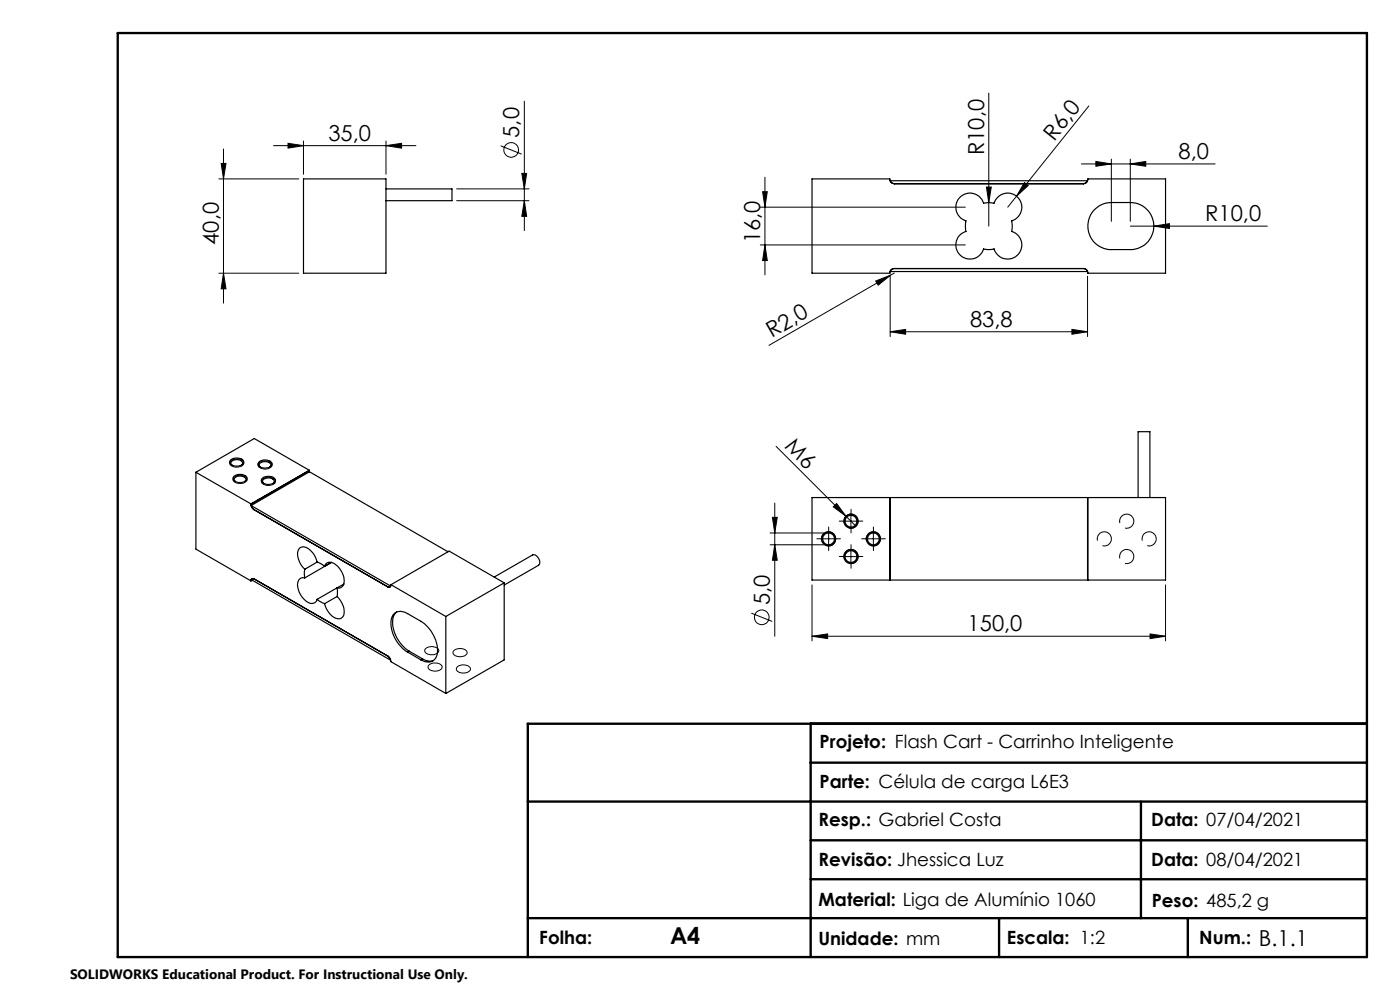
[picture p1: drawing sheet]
<svg xmlns="http://www.w3.org/2000/svg" width="297mm" height="210mm" viewBox="0 0 297 210" stroke-linecap="round" stroke-linejoin="round" font-family="sans-serif">
<g fill="none" stroke="#000" stroke-width=".21">
<path d="M209.8 19.7v28.3M46.4 38h17M46.9 34.7h1l-.5 3.3zM47.4 31.6v32.7M58 30.9h30.2M61.1 30.4l3.3 .5-3.3 .5zM64.4 29.9v7.1M81.9 30.9l3.3-.5v1zM81.9 29.9v7.1M106.2 30.9l4.5 1.8M110.7 36.8h1l-.5 3.3zM111.2 21.5v27.4"/>
<path d="M162.3 37.6v20.7M209.3 39.7h1l-.5 3.3zM217.3 38.7l.8 .7-2.4 2.2zM229.4 34.8h28.4M231 22.5l-15.3 19.1M232.5 34.2l3.3 .6-3.3 .5zM235.8 33.8v13.1M239.8 34.8l3.3-.6v1.1zM239.8 33.8v13.1M46.4 58h17M47.4 58l.5 3.3h-1zM96.9 40.1h15.3"/>
<path d="M96.9 42.6h15.3M111.2 42.6l.5 3.3h-1zM161.3 43.9h43.5M161.3 52h43.5M161.8 40.7h1l-.5 3.2zM162.3 52l.5 3.3h-1zM185.8 59.6l3.1-1.2-2.6 2.1zM188.8 58.6v12.8M188.9 58.4l-25.8 14.9M189.7 57.9l-.8 .5M215.7 41.6l-1.9 2.3M230.7 58.6v12.8"/>
<path d="M239.8 48h29.1M244.8 48l3.3-.6v1.1zM188.8 70.4l3.3-.5v1zM188.8 70.4h41.9M227.4 69.9l3.3 .5-3.3 .5zM49 97.7a2 2 0 0 1 2.7 .4 1.54 1.54 0 0 1-2.3 .8l-.2-.1a.62 .62 0 0 1-.5-.5 .62 .62 0 0 1 .3-.6zM55 98.1a1.9 1.9 0 0 1 2.7 .5 1.64 1.64 0 0 1-2.5 .6h-.1a.6 .6 0 0 1-.1-1.1zM164.6 94.7l14.9 14.8M49.6 101.3a1.93 1.93 0 0 1 2.8 .3 1.63 1.63 0 0 1-2.4 .8l-.1-.1a.62 .62 0 0 1-.3-1zM55.5 101.8a1.93 1.93 0 0 1 2.9 .2 1.41 1.41 0 0 1-1.9 .9l-.5-.1a.75 .75 0 0 1-.5-1zM163.4 113.1h11.4M163.4 115.6h11.4"/>
<path d="M163.9 109.7h1l-.5 3.4zM164.4 115.6l.5 3.2h-1zM164.4 106.7v28.3M174.3 114.7a1.49 1.49 0 0 1 1.4-1.9 1.49 1.49 0 0 1 1.6 1.6 1.49 1.49 0 0 1-1.9 1.3M174.5 114.3h2.5M175.8 113.1v2.5M177.5 106.8l2 2.7-2.7-2zM179.1 118.5a1.51 1.51 0 0 1 1.3-1.9 1.51 1.51 0 0 1 1.6 1.6 1.51 1.51 0 0 1-1.9 1.3M179.1 110.9a1.51 1.51 0 0 1 1.3-1.9 1.51 1.51 0 0 1 1.6 1.7 1.51 1.51 0 0 1-1.9 1.3M179.3 118.1h2.5M179.3 110.6h2.5M179.5 109.5l2.1 2.1"/>
<path d="M180.5 109.3v2.5M180.5 116.8v2.5M183.8 114.7a1.49 1.49 0 0 1 1.3-1.9 1.49 1.49 0 0 1 1.7 1.6 1.49 1.49 0 0 1-1.9 1.3M184 114.3h2.5M185.3 113.1v2.5M232.8 114.7a1.49 1.49 0 0 1 1.3-1.9 1.49 1.49 0 0 1 1.7 1.6 1.49 1.49 0 0 1-1.9 1.3M237.6 118.5a1.51 1.51 0 0 1 1.3-2 1.51 1.51 0 0 1 1.6 1.7 1.51 1.51 0 0 1-1.8 1.3M237.6 110.9a1.51 1.51 0 0 1 1.3-1.9 1.51 1.51 0 0 1 1.6 1.6 1.51 1.51 0 0 1-1.8 1.4M242.3 114.7a1.49 1.49 0 0 1 1.3-1.9 1.49 1.49 0 0 1 1.6 1.6 1.49 1.49 0 0 1-1.8 1.3M90.3 137.5a1.94 1.94 0 0 1 2.8 .5 1.55 1.55 0 0 1-2.2 .8l-.7-.5a.57 .57 0 0 1 .1-.8zM96.3 138a1.89 1.89 0 0 1 2.8 .4 1.54 1.54 0 0 1-2.3 .8l-.5-.3a.55 .55 0 0 1 0-.9zM159.4 130.1l4.4 1.7"/>
<path d="M172.3 135l3.3-.5v1zM172.3 124.1v11.9M172.3 135h75M244 134.5l3.3 .5-3.3 .5zM247.3 124.1v11.9M91.1 141a1.94 1.94 0 0 1 2.7 .4 1.6 1.6 0 0 1-2.3 .8l-.6-.3a.61 .61 0 0 1 .2-.9zM97 141.5a1.97 1.97 0 0 1 2.8 .2 1.2 1.2 0 0 1-1.6 1.1l-.9-.3a.62 .62 0 0 1-.3-1z"/>
<circle cx="108.4" cy="31.8" r="1.55"/>
<circle cx="161.6" cy="130.9" r="1.55"/>
</g>
<path d="M25 7h265v196h-265zM172 153.5v49.5M290 153.5h-178v49.5M112 170h178M172 178.3h118M172 161.8h118M242 170v24.8M112 194.8h178M172 186.5h118M211.9 194.8v8.2M252 194.8v8.2" fill="none" stroke="#000" stroke-width=".5"/>
<g fill="none" stroke="#000" stroke-width=".21" stroke-dasharray="15.2 1.3 1.3 1.3">
<path d="M174.5 114.3h-1.2M175.8 113v-1.2M175.8 115.5v1.3M177 114.3h1.3M179.3 118h-1.3M179.3 110.5h-1.3M180.5 116.8v-1.3M180.5 119.3v1.2M180.5 109.3v-1.3M180.5 111.8v1.2M181.8 118h1.2M181.8 110.5h1.2"/>
<path d="M184 114.3h-1.2M185.3 113v-1.2M185.3 115.5v1.3M186.5 114.3h1.3"/>
</g>
<g fill="#000">
<path d="M185.8 59.6l3.1-1.2-2.6 2.1zM209.3 39.7h1l-.5 3.3zM217.3 38.7l.8 .7-2.4 2.2zM244.8 48l3.3-.6v1.1zM177.5 106.8l2 2.7-2.7-2z"/>
<path d="M47.4 58l.5 3.3h-1zM46.9 34.7h1l-.5 3.3z"/>
<path d="M161.8 40.7h1l-.5 3.2zM162.3 52l.5 3.3h-1zM110.7 36.8h1l-.5 3.3zM111.2 42.6l.5 3.3h-1zM163.9 109.7h1l-.5 3.4zM164.4 115.6l.5 3.2h-1z"/>
<path d="M188.8 70.4l3.3-.5v1zM227.4 69.9l3.3 .5-3.3 .5zM232.5 34.2l3.3 .6-3.3 .5zM239.8 34.8l3.3-.6v1.1zM61.1 30.4l3.3 .5-3.3 .5zM81.9 30.9l3.3-.5v1zM172.3 135l3.3-.5v1zM244 134.5l3.3 .5-3.3 .5z"/>
</g>
<g fill="none" stroke="#000" stroke-width=".25">
<path d="M64.4 38h17.5v20h-17.5zM189.7 39a.97 .97 0 0 1-.9-1h-16.5v20h16.5a.99 .99 0 0 1 .9-1M189.7 39a.97 .97 0 0 1-.9-.7h41.9a.97 .97 0 0 1-.9 .7M189.7 39h40.1M229.8 39a.97 .97 0 0 0 1-1h16.5v20h-16.5a.99 .99 0 0 0-1-1M81.9 40.1h14v2.5h-14M189.7 57a.97 .97 0 0 0-.9 .6h41.9a.97 .97 0 0 0-.9-.6M189.7 57h40.1M203.8 41.7a3 3 0 0 1 4.9 1.4h2.2a3 3 0 0 1 5-1.3 3 3 0 0 1-1.3 5v2.3a3 3 0 0 1 1.3 5 3 3 0 0 1-5-1.3l-.9 .1-1.3-.1a3 3 0 0 1-5 1.3 3 3 0 0 1 1.2-5l-.1-1.1 .1-1.2a3 3 0 0 1-1.1-5.1zM232.3 44.3l.9-.6 1.5-.6 5.1-.1a5 5 0 0 1 5 5 5 5 0 0 1-5 4.9h-4a5 5 0 0 1-4.7-3.1 5 5 0 0 1 1.2-5.5zM48.8 97.7a1.97 1.97 0 0 1 2.9 .2 1.02 1.02 0 0 1-1.2 1 1.31 1.31 0 0 1-1.7-1zM49.2 98.7a.67 .67 0 0 1-.1-.8 .67 .67 0 0 1 .7-.4 1.24 1.24 0 0 1 1.7 .8l-.3 .4"/>
<path d="M55 98a1.81 1.81 0 0 1 2.7 .4 1.52 1.52 0 0 1-2 .8 .76 .76 0 0 1-.8-.4 .76 .76 0 0 1 .1-.8zM55.3 99.1a.59 .59 0 0 1-.3-.7 .59 .59 0 0 1 .6-.4 1.32 1.32 0 0 1 1.9 .7l-.3 .4M65.6 99.8l.1 .3M65.6 99.8l-12.4 7.2M65.6 99.8l-12.4 7.1M65.6 99.8h.1M65.6 99.8l-11.7-6.8-12.3 7.2M41.6 100.2v16.3l11.6 6.7M41.6 100.2l11.6 6.7M49.7 101a2.02 2.02 0 0 1 2.7 .3 1.27 1.27 0 0 1-1.8 1 .92 .92 0 0 1-1.1-1.1zM50 102.2a.6 .6 0 0 1-.3-.7 .6 .6 0 0 1 .6-.4 1.34 1.34 0 0 1 1.9 .7l-.3 .4M53.2 107a1.45 1.45 0 0 0 .7 1.1"/>
<path d="M53.2 106.9v.1M53.3 107.2l.6 .9M53.3 107.2l29.6 17.1a.38 .38 0 0 1-.6 .2M53.9 108.1l28.4 16.4M55.7 101.4a2.03 2.03 0 0 1 2.7 .3 1.31 1.31 0 0 1-1.7 1.1 1.09 1.09 0 0 1-1.2-1.1zM56 102.6a.59 .59 0 0 1-.3-.7 .59 .59 0 0 1 .6-.4 1.28 1.28 0 0 1 1.9 .7l-.3 .4M65.7 100.1l-12.4 7.1M65.7 100.1l29.3 16.9M67.3 119.2l1.6 .9M67.3 119.2a4.1 4.1 0 0 0-2.9-3.2 1.54 1.54 0 0 0-1.2 2.2l.7 1.6 .8 .9M67.3 119.2l-2.6 1.5M188.8 105.5h.1"/>
<path d="M188.8 105.5v17.5M188.8 105.5h-16.5v17.5h16.5M188.8 105.5h41.9M230.7 105.5h.1M230.7 105.5v17.5M230.8 105.5v17.5M230.8 105.5h16.5v17.5h-16.5M241.4 105.5v-13.9h2.5v13.9M53.2 123.2h.1M53.4 123l-.2 .2M53.5 123.1l-.3 .1M53.9 122.8a.41 .41 0 0 0-.5-.1 .41 .41 0 0 0-.2 .5"/>
<path d="M53.9 122.8l-.4-.1-.2 .2 29.6 17.1-.6-.8M53.9 122.8l28.4 16.4M64.7 120.7v1.9M64.7 122.6a1.33 1.33 0 0 0-1.4 .4 1.33 1.33 0 0 0-.2 1.4 4.2 4.2 0 0 0 3 3.6l.8-.2 .4-.7M67.3 127.1l1.6 .9M68.9 120.1a1.31 1.31 0 0 1 1-.9 1.31 1.31 0 0 1 1.3 .6 4.3 4.3 0 0 1 1.6 4.3l-.5 .6h-.8M68.9 120.1l1.4-.8-5.6 3.3M71.5 126.5a4.1 4.1 0 0 1 1.3 4.2 1.4 1.4 0 0 1-2.2 .1 5.2 5.2 0 0 1-1.7-2.8M71.5 124.7v1.8M71.5 126.5l-2.6 1.5M71.5 124.7l-4.2 2.4M73 123.9l-1.5 .8"/>
<path d="M82.3 139.2l.4 .5 .2 .7 11.7 6.7M82.9 124a.44 .44 0 0 1-.1 .5 .44 .44 0 0 1-.5 0M82.9 124l11.7 6.8M84.1 129.8a3.8 3.8 0 0 0-.4 4.4 7.9 7.9 0 0 0 3.1 3.9M86.5 138.3a7.3 7.3 0 0 1-3.5-7.1 2.1 2.1 0 0 1 3.5-1l2.8 1.6a7.6 7.6 0 0 1 3.4 7.2 2.1 2.1 0 0 1-3.4 1M86.5 138.3l2.8 1.7M86.8 138.1l2.8 1.7M86.8 138.1l-.3 .2M89.6 139.8l1.5 .5 .9-.2M89.6 139.8l-.3 .2M94.6 130.8v16.3M104.8 122.4l8.2-4.7a1.46 1.46 0 0 1 1.3 2.2l-7.3 4.2"/>
<path d="M107 123.6v16.4l-12.4 7.1M107 123.6l-12.4 7.2M107 123.6l-11.7-6.7-12.4 7.1M188.8 123h.1M188.8 123h41.9M230.7 123h.1"/>
<circle cx="175.8" cy="114.3" r="1.25"/>
<circle cx="175.8" cy="114.3" r="1.5"/>
<circle cx="180.5" cy="110.6" r="1.25"/>
<circle cx="180.5" cy="118.1" r="1.26"/>
<circle cx="180.5" cy="110.6" r="1.5"/>
<circle cx="180.5" cy="118.1" r="1.5"/>
<circle cx="185.3" cy="114.3" r="1.25"/>
<circle cx="185.3" cy="114.3" r="1.49"/>
</g>
<text font-size="4.9" x="142.1" y="200.2">A4</text>
<g font-size="4.7">
<text x="69.7" y="29.9">35,0</text>
<text x="110.2" y="29.2" transform="rotate(-90 110.2 29.2)">5,0</text>
<text x="208.8" y="32.9" transform="rotate(-90 208.8 32.9)">R10,0</text>
<text x="223.6" y="30.1" transform="rotate(-51 223.6 30.1)">R6,0</text>
<text x="250" y="33.7">8,0</text>
<text x="255.7" y="46.9">R10,0</text>
<text x="46.4" y="51.9" transform="rotate(-90 46.4 51.9)">40,0</text>
<text x="161.3" y="51.6" transform="rotate(-90 161.3 51.6)">16,0</text>
<text x="163.8" y="71.7" transform="rotate(-30 163.8 71.7)">R2,0</text>
<text x="205.8" y="69.3">83,8</text>
<text x="166.3" y="94.9" transform="rotate(45 166.3 94.9)">M6</text>
<text x="163.3" y="128.4" transform="rotate(-90 163.3 128.4)">5,0</text>
<text x="205.3" y="133.9">150,0</text>
<text x="267" y="200.6">B.1.1</text>
</g>
<g font-size="3.9">
<text x="173.9" y="158.6">Projeto: Flash Cart - Carrinho Inteligente</text>
<text x="173.9" y="167.2">Parte: Célula de carga L6E3</text>
<text x="173.6" y="175.1">Resp.: Gabriel Costa</text>
<text x="244.2" y="175.3">Data: 07/04/2021</text>
<text x="173.6" y="183.7">Revisão: Jhessica Luz</text>
<text x="244.2" y="183.7">Data: 08/04/2021</text>
<text x="173.6" y="192.2">Material: Liga de Alumínio 1060</text>
<text x="244.3" y="192.3">Peso: 485,2 g</text>
<text x="114.4" y="200.2">Folha:</text>
<text x="173.6" y="200.4">Unidade: mm</text>
<text x="213.6" y="200.2">Escala: 1:2</text>
<text x="254.4" y="200.2">Num.:</text>
</g>
<text font-size="2.9" x="14.9" y="207.6">SOLIDWORKS Educational Product. For Instructional Use Only.</text>
</svg>
